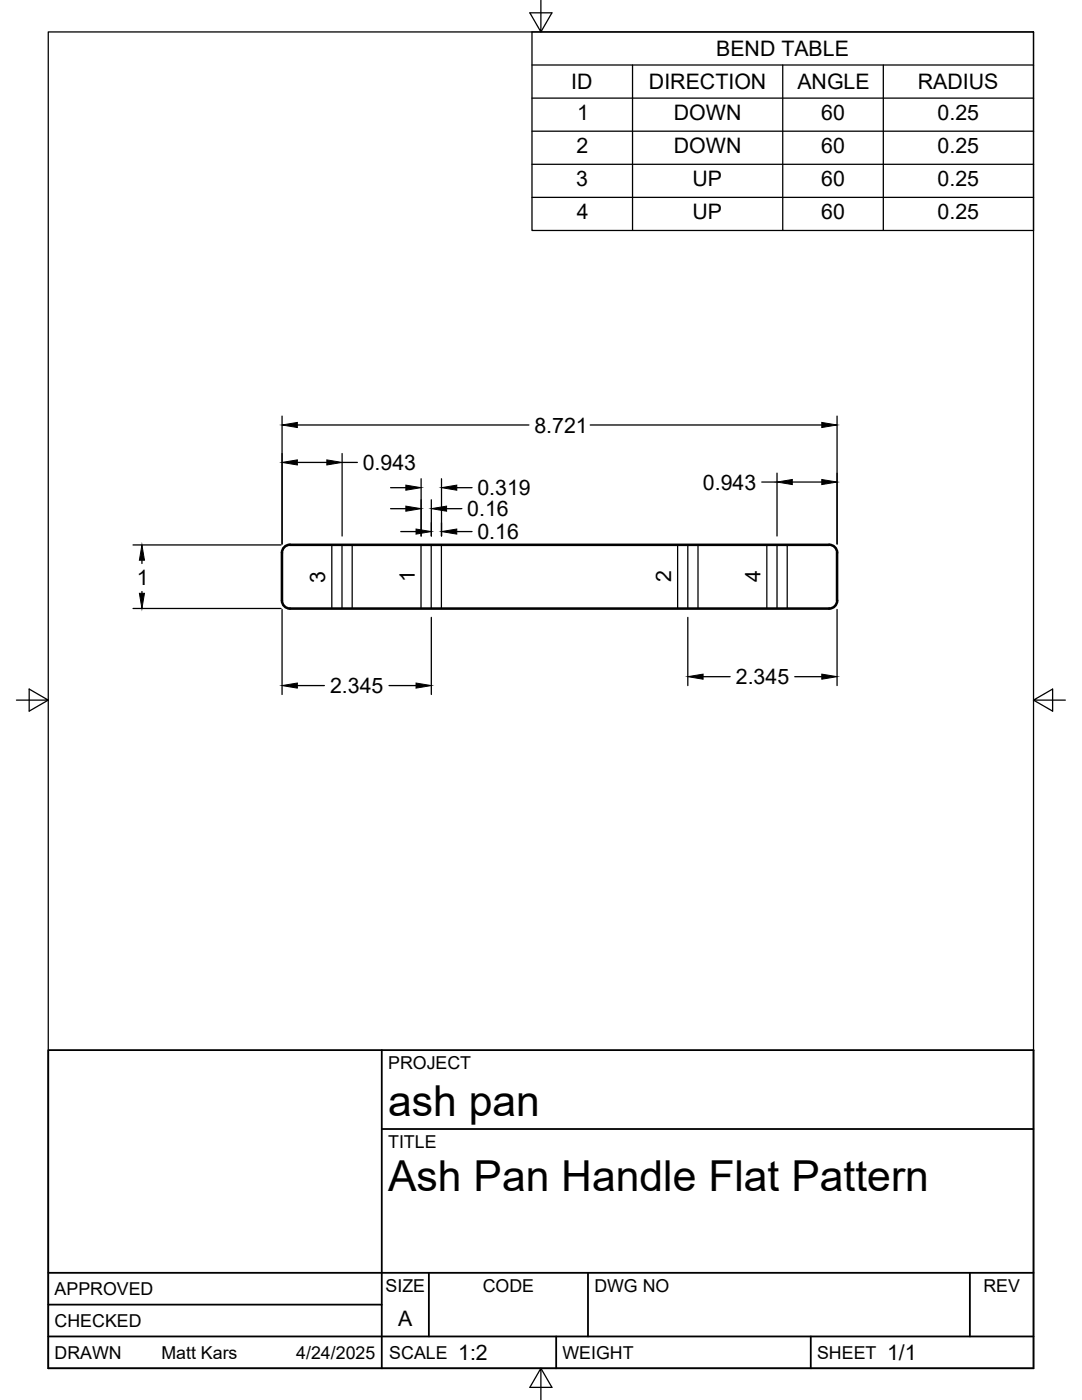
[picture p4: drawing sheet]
<svg xmlns="http://www.w3.org/2000/svg" width="216mm" height="279mm" viewBox="0 0 216 279" stroke-linecap="round" stroke-linejoin="round" font-family="sans-serif">
<!-- layer: Visible -->
<path d="M56.3 110.3v9.6a1.6 1.6 0 0 0 1.6 1.6h107.5M57.8 108.7h107.6M57.9 108.7a1.6 1.6 0 0 0-1.6 1.6M165.4 108.7a1.6 1.6 0 0 1 1.6 1.6M167 110.3v9.6M167 119.9a1.6 1.6 0 0 1-1.6 1.6" fill="none" stroke="#000" stroke-width=".51"/>
<!-- layer: Bend Center -->
<path d="M68.2 108.7v12.8M86 108.7v12.8M137.2 108.7v12.8M155 108.7v12.8" fill="none" stroke="#000" stroke-width=".25"/>
<!-- layer: Visible Narrow -->
<path d="M66.2 108.7v12.8M70.3 108.7v12.8M84 108.7v12.8M88.1 108.7v12.8M135.2 108.7v12.8M139.3 108.7v12.8M153 108.7v12.8M157.1 108.7v12.8" fill="none" stroke="#000" stroke-width=".25"/>
<!-- layer: Border -->
<path d="M9.6 6.4h196.6v266.7h-196.6zM107.9 0v6.4l-2.2-3.8h4.4l-2.2 3.8M3.3 139.7h6.3l-3.8-2.2v4.4l3.8-2.2M206.2 139.7l3.8 2.2v-4.4l-3.8 2.2h6.4M107.9 273.1l2.2 3.8h-4.4l2.2-3.8v6.3" fill="none" stroke="#000" stroke-width=".25"/>
<!-- layer: Titleblock -->
<path d="M9.6 209.6h196.6v63.5h-196.6zM76.2 209.6v63.5M76.2 225.3h130M9.6 254h196.6M85.6 254v12.7M117.3 254v12.7M193.5 254v12.7M9.6 266.7h196.6M9.6 260.4h66.6M111 266.7v6.4M161.8 266.7v6.4" fill="none" stroke="#000" stroke-width=".36"/>
<!-- layer: Bend Tables -->
<path d="M106.2 6.4h100v39.6h-100zM106.2 13h100M106.2 19.6h100M126.2 13v33M156.2 13v33M176.3 13v33M106.2 26.2h100M106.2 32.8h100M106.2 39.4h100" fill="none" stroke="#000" stroke-width=".25"/>
<!-- layer: FD_Dimensions -->
<g fill="none" stroke="#000" stroke-width=".25">
<path d="M56.3 83v25.6M59.3 84.8h46.2M59.3 92.3h5.9M68.3 90.5v16.5M68.3 92.3h3M77.9 97.3h3.1M84 95.5v11.5M86.1 99.7v7.3M88.1 95.5v11.5M91.1 97.3h3.1M117.8 84.8h46.2M152 96.2h3"/>
<path d="M155 94.4v12.6M158.1 96.2h5.9M167 83v25.6M26.5 108.8h29.6M28.3 111.8v.7M28.3 118v.4M77.9 101.5h3.1M80 106.1h3M89.1 101.5h3.1M91.1 106.1h3.1M26.5 121.4h29.6M56.3 121.6v17"/>
<path d="M59.3 136.8h5.4M77.6 136.8h5.4M86.1 123.2v15.4M137.2 123.2v13.6M140.3 135h5.4M158.6 135h5.4M167 121.6v15.2"/>
</g>
<g fill="#000" stroke="#000" stroke-width=".2">
<path d="M56.3 84.8l3-.5v1zM56.3 92.3l3-.5v1zM65.2 91.8l3.1 .5-3.1 .5zM81 96.8l3 .5-3 .5zM88.1 97.3l3-.5v1zM155 96.2l3.1-.5v1zM164 84.3l3 .5-3 .5zM164 95.7l3 .5-3 .5zM28.3 108.8l.5 3h-1zM27.8 118.4h1l-.5 3zM81 101l3 .5-3 .5zM83 105.6l3.1 .5-3.1 .5z"/>
<path d="M86.1 101.5l3-.5v1zM88.1 106.1l3-.5v1zM56.3 136.8l3-.5v1zM83 136.3l3.1 .5-3.1 .5zM137.2 135l3.1-.5v1.1zM164 134.5l3 .5-3 .6z"/>
</g>
<g font-size="8.5">
<text x="77.4" y="222.8">ash pan</text>
<text x="77.4" y="237.8">Ash Pan Handle Flat Pattern</text>
</g>
<g font-size="4.3">
<text x="142.9" y="11.2">BEND TABLE</text>
<text x="114" y="17.8">ID</text>
<text x="129.5" y="17.8">DIRECTION</text>
<text x="159.1" y="17.8">ANGLE</text>
<text x="183.1" y="17.8">RADIUS</text>
<text x="115.2" y="23.9">1</text>
<text x="134.5" y="24">DOWN</text>
<text x="163.9" y="23.9">60</text>
<text x="187.1" y="23.9">0.25</text>
<text x="115" y="30.5">2</text>
<text x="134.5" y="30.6">DOWN</text>
<text x="163.9" y="30.5">60</text>
<text x="187.1" y="30.5">0.25</text>
<text x="115" y="37.1">3</text>
<text x="138.2" y="37.1">UP</text>
<text x="163.9" y="37.1">60</text>
<text x="187.1" y="37.1">0.25</text>
<text x="115.1" y="43.7">4</text>
<text x="138.2" y="43.7">UP</text>
<text x="163.9" y="43.7">60</text>
<text x="187.1" y="43.7">0.25</text>
<text x="106.6" y="86.3">8.721</text>
<text x="72.4" y="93.8">0.943</text>
<text x="95.3" y="98.8">0.319</text>
<text x="140.3" y="97.7">0.943</text>
<text x="93.2" y="103">0.16</text>
<text x="95.3" y="107.6">0.16</text>
<text x="27.3" y="116.8">1</text>
<text x="64.9" y="116.3" transform="rotate(-90 64.9 116.3)">3</text>
<text x="82.8" y="116.1" transform="rotate(-90 82.8 116.1)">1</text>
<text x="133.9" y="116.2" transform="rotate(-90 133.9 116.2)">2</text>
<text x="151.7" y="116.2" transform="rotate(-90 151.7 116.2)">4</text>
<text x="146.8" y="136.5">2.345</text>
<text x="65.9" y="138.3">2.345</text>
<text x="79.5" y="264.5">A</text>
<text x="91.4" y="271.4">1:2</text>
<text x="177" y="271.4">1/1</text>
</g>
<g font-size="3.5">
<text x="77.4" y="213.4">PROJECT</text>
<text x="77.4" y="229.1">TITLE</text>
<text x="76.9" y="257.8">SIZE</text>
<text x="96.3" y="257.8">CODE</text>
<text x="118.6" y="257.8">DWG NO</text>
<text x="196.2" y="257.8">REV</text>
<text x="10.9" y="258.5">APPROVED</text>
<text x="10.9" y="264.8">CHECKED</text>
<text x="10.9" y="271.2">DRAWN</text>
<text x="32.2" y="271.2">Matt Kars</text>
<text x="59.1" y="271.2">4/24/2025</text>
<text x="77.7" y="271.2">SCALE</text>
<text x="112.2" y="271.2">WEIGHT</text>
<text x="163" y="271.2">SHEET</text>
</g>
</svg>
